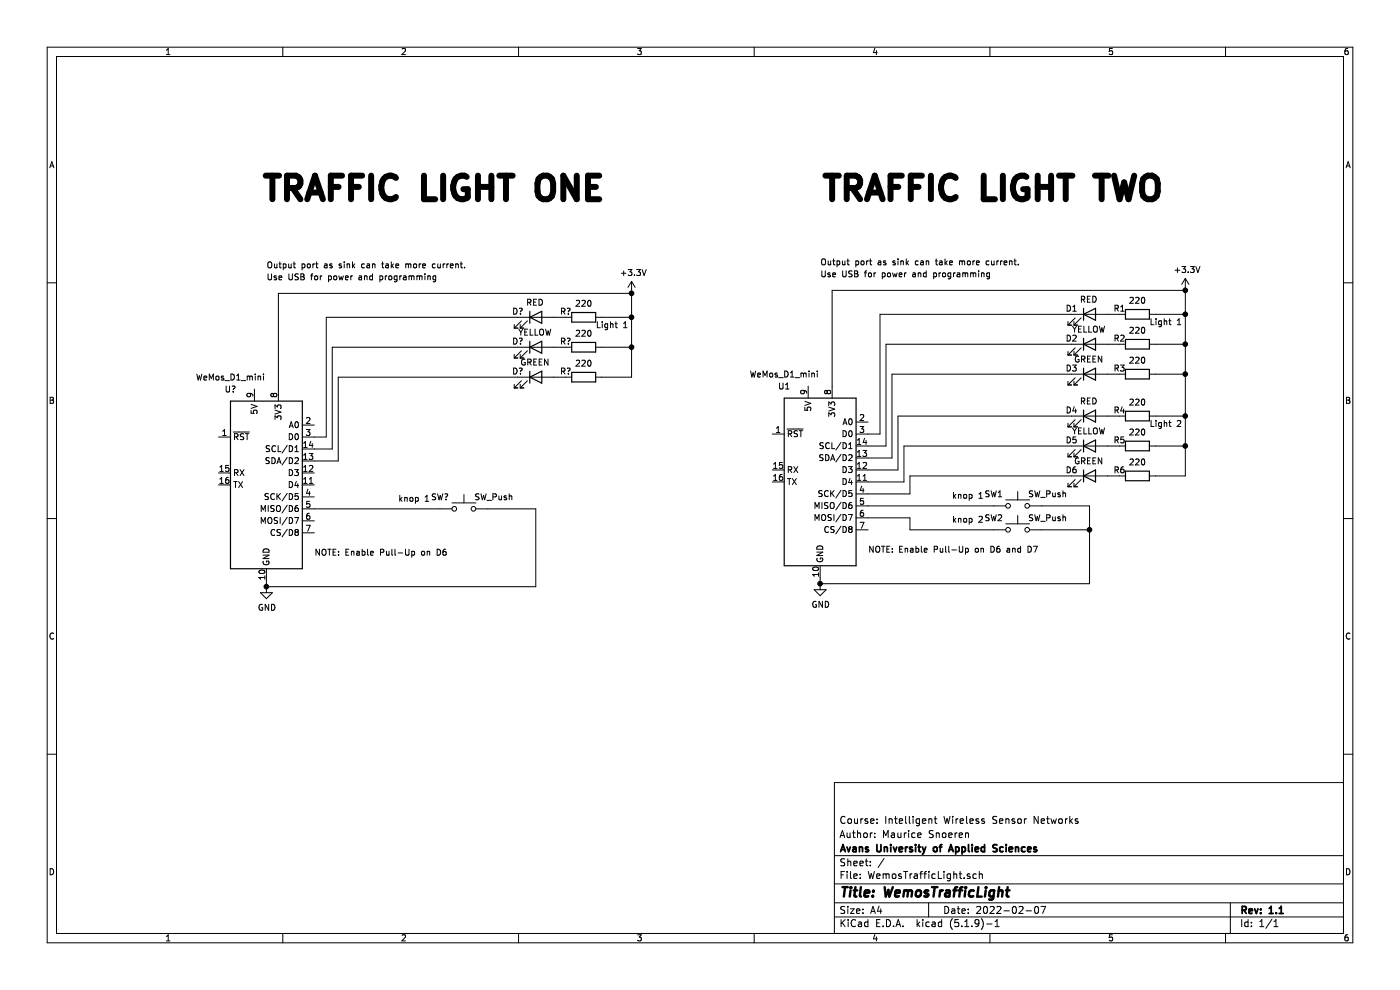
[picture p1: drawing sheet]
EESchema Schematic File Version 4
EELAYER 30 0
EELAYER END
$Descr A4 11693 8268
encoding utf-8
Sheet 1 1
Title "WemosTrafficLight"
Date "2022-02-07"
Rev "1.1"
Comp "Avans University of Applied Sciences"
Comment1 "Author: Maurice Snoeren"
Comment2 "Course: Intelligent Wireless Sensor Networks"
Comment3 ""
Comment4 ""
$EndDescr
$Comp
L MCU_Module:WeMos_D1_mini U1
U 1 1
P 6850 4025
F 0 "U1" H 6550 4825 50  0000 C CNN
F 1 "WeMos_D1_mini" H 6550 4925 50  0000 C CNN
F 2 "Module:WEMOS_D1_mini_light" H 6850 2875 50  0001 C CNN
F 3 "https://wiki.wemos.cc/products:d1:d1_mini#documentation" H 5000 2875 50  0001 C CNN
	1    6850 4025
	1    0    0    -1  
$EndComp
Text Notes 6850 2325 0    50   ~ 0
Use USB for power and programming
$Comp
L Device:LED D1
U 1 1
P 9100 2625
F 0 "D1" H 8950 2675 50  0000 C CNN
F 1 "RED" H 9093 2750 50  0000 C CNN
F 2 "" H 9100 2625 50  0001 C CNN
F 3 "~" H 9100 2625 50  0001 C CNN
	1    9100 2625
	1    0    0    -1  
$EndComp
$Comp
L Device:LED D2
U 1 1
P 9100 2875
F 0 "D2" H 8950 2925 50  0000 C CNN
F 1 "YELLOW" H 9093 3000 50  0000 C CNN
F 2 "" H 9100 2875 50  0001 C CNN
F 3 "~" H 9100 2875 50  0001 C CNN
	1    9100 2875
	1    0    0    -1  
$EndComp
$Comp
L Device:LED D3
U 1 1
P 9100 3125
F 0 "D3" H 8950 3175 50  0000 C CNN
F 1 "GREEN" H 9093 3250 50  0000 C CNN
F 2 "" H 9100 3125 50  0001 C CNN
F 3 "~" H 9100 3125 50  0001 C CNN
	1    9100 3125
	1    0    0    -1  
$EndComp
$Comp
L Device:R R1
U 1 1
P 9500 2625
F 0 "R1" V 9450 2475 50  0000 C CNN
F 1 "220" V 9384 2625 50  0000 C CNN
F 2 "" V 9430 2625 50  0001 C CNN
F 3 "~" H 9500 2625 50  0001 C CNN
	1    9500 2625
	0    1    1    0   
$EndComp
$Comp
L Device:R R2
U 1 1
P 9500 2875
F 0 "R2" V 9450 2725 50  0000 C CNN
F 1 "220" V 9384 2875 50  0000 C CNN
F 2 "" V 9430 2875 50  0001 C CNN
F 3 "~" H 9500 2875 50  0001 C CNN
	1    9500 2875
	0    1    1    0   
$EndComp
$Comp
L Device:R R3
U 1 1
P 9500 3125
F 0 "R3" V 9450 2975 50  0000 C CNN
F 1 "220" V 9384 3125 50  0000 C CNN
F 2 "" V 9430 3125 50  0001 C CNN
F 3 "~" H 9500 3125 50  0001 C CNN
	1    9500 3125
	0    1    1    0   
$EndComp
Wire Wire Line
	9250 2625 9350 2625
Wire Wire Line
	9350 2875 9250 2875
Wire Wire Line
	9250 3125 9350 3125
Wire Wire Line
	9900 3125 9650 3125
Wire Wire Line
	9650 2875 9900 2875
Connection ~ 9900 2875
Wire Wire Line
	9900 2875 9900 3125
Wire Wire Line
	9650 2625 9900 2625
Wire Wire Line
	9900 2625 9900 2875
Text Notes 6850 2225 0    50   ~ 0
Output port as sink can take more current.
$Comp
L power:+3.3V #PWR02
U 1 1
P 9900 2425
F 0 "#PWR02" H 9900 2275 50  0001 C CNN
F 1 "+3.3V" H 9915 2598 50  0000 C CNN
F 2 "" H 9900 2425 50  0001 C CNN
F 3 "" H 9900 2425 50  0001 C CNN
	1    9900 2425
	1    0    0    -1  
$EndComp
$Comp
L power:GND #PWR01
U 1 1
P 6850 4875
F 0 "#PWR01" H 6850 4625 50  0001 C CNN
F 1 "GND" H 6855 4702 50  0000 C CNN
F 2 "" H 6850 4875 50  0001 C CNN
F 3 "" H 6850 4875 50  0001 C CNN
	1    6850 4875
	1    0    0    -1  
$EndComp
Wire Wire Line
	6850 4875 6850 4825
$Comp
L Switch:SW_Push SW2
U 1 1
P 8500 4425
F 0 "SW2" H 8300 4525 50  0000 C CNN
F 1 "SW_Push" H 8750 4525 50  0000 C CNN
F 2 "" H 8500 4625 50  0001 C CNN
F 3 "~" H 8500 4625 50  0001 C CNN
	1    8500 4425
	1    0    0    -1  
$EndComp
Connection ~ 6850 4875
Text Notes 7250 4625 0    50   ~ 0
NOTE: Enable Pull-Up on D6 and D7
$Comp
L Device:LED D4
U 1 1
P 9100 3475
F 0 "D4" H 8950 3525 50  0000 C CNN
F 1 "RED" H 9093 3600 50  0000 C CNN
F 2 "" H 9100 3475 50  0001 C CNN
F 3 "~" H 9100 3475 50  0001 C CNN
	1    9100 3475
	1    0    0    -1  
$EndComp
$Comp
L Device:LED D5
U 1 1
P 9100 3725
F 0 "D5" H 8950 3775 50  0000 C CNN
F 1 "YELLOW" H 9093 3850 50  0000 C CNN
F 2 "" H 9100 3725 50  0001 C CNN
F 3 "~" H 9100 3725 50  0001 C CNN
	1    9100 3725
	1    0    0    -1  
$EndComp
$Comp
L Device:LED D6
U 1 1
P 9100 3975
F 0 "D6" H 8950 4025 50  0000 C CNN
F 1 "GREEN" H 9093 4100 50  0000 C CNN
F 2 "" H 9100 3975 50  0001 C CNN
F 3 "~" H 9100 3975 50  0001 C CNN
	1    9100 3975
	1    0    0    -1  
$EndComp
$Comp
L Device:R R4
U 1 1
P 9500 3475
F 0 "R4" V 9450 3325 50  0000 C CNN
F 1 "220" V 9384 3475 50  0000 C CNN
F 2 "" V 9430 3475 50  0001 C CNN
F 3 "~" H 9500 3475 50  0001 C CNN
	1    9500 3475
	0    1    1    0   
$EndComp
$Comp
L Device:R R5
U 1 1
P 9500 3725
F 0 "R5" V 9450 3575 50  0000 C CNN
F 1 "220" V 9384 3725 50  0000 C CNN
F 2 "" V 9430 3725 50  0001 C CNN
F 3 "~" H 9500 3725 50  0001 C CNN
	1    9500 3725
	0    1    1    0   
$EndComp
$Comp
L Device:R R6
U 1 1
P 9500 3975
F 0 "R6" V 9450 3825 50  0000 C CNN
F 1 "220" V 9384 3975 50  0000 C CNN
F 2 "" V 9430 3975 50  0001 C CNN
F 3 "~" H 9500 3975 50  0001 C CNN
	1    9500 3975
	0    1    1    0   
$EndComp
Wire Wire Line
	9250 3475 9350 3475
Wire Wire Line
	9350 3725 9250 3725
Wire Wire Line
	9250 3975 9350 3975
Wire Wire Line
	9900 3975 9650 3975
Wire Wire Line
	9650 3725 9900 3725
Connection ~ 9900 3725
Wire Wire Line
	9900 3725 9900 3975
Wire Wire Line
	9650 3475 9900 3475
Wire Wire Line
	9900 3475 9900 3725
Text Notes 9600 2725 0    50   ~ 0
Light 1
Text Notes 9600 3575 0    50   ~ 0
Light 2
Wire Wire Line
	6950 2425 9900 2425
Wire Wire Line
	6950 2425 6950 3225
Wire Wire Line
	9900 2625 9900 2425
Connection ~ 9900 2625
Connection ~ 9900 2425
Wire Wire Line
	9900 3475 9900 3125
Connection ~ 9900 3475
Connection ~ 9900 3125
Wire Wire Line
	8950 2625 7350 2625
Wire Wire Line
	7350 2625 7350 3625
Wire Wire Line
	7350 3625 7250 3625
Wire Wire Line
	7250 3725 7400 3725
Wire Wire Line
	7400 3725 7400 2875
Wire Wire Line
	7400 2875 8950 2875
Wire Wire Line
	8950 3125 7450 3125
Wire Wire Line
	7450 3125 7450 3825
Wire Wire Line
	7450 3825 7250 3825
Wire Wire Line
	7250 3925 7500 3925
Wire Wire Line
	7500 3925 7500 3475
Wire Wire Line
	7500 3475 8950 3475
Wire Wire Line
	7550 4025 7550 3725
Wire Wire Line
	7550 3725 8950 3725
Wire Wire Line
	7250 4025 7550 4025
Wire Wire Line
	7250 4125 7600 4125
Wire Wire Line
	7600 4125 7600 3975
Wire Wire Line
	7600 3975 8950 3975
$Comp
L Switch:SW_Push SW1
U 1 1
P 8500 4225
F 0 "SW1" H 8300 4325 50  0000 C CNN
F 1 "SW_Push" H 8750 4325 50  0000 C CNN
F 2 "" H 8500 4425 50  0001 C CNN
F 3 "~" H 8500 4425 50  0001 C CNN
	1    8500 4225
	1    0    0    -1  
$EndComp
Wire Wire Line
	8700 4225 9100 4225
Wire Wire Line
	9100 4225 9100 4425
Wire Wire Line
	6850 4875 9100 4875
Wire Wire Line
	8700 4425 9100 4425
Connection ~ 9100 4425
Wire Wire Line
	9100 4425 9100 4875
Wire Wire Line
	8300 4225 7250 4225
Wire Wire Line
	7250 4325 7600 4325
Wire Wire Line
	7600 4325 7600 4425
Wire Wire Line
	7600 4425 8300 4425
Text Notes 7950 4175 0    50   ~ 0
knop 1
Text Notes 7950 4375 0    50   ~ 0
knop 2
$Comp
L MCU_Module:WeMos_D1_mini U?
U 1 1
P 2225 4050
F 0 "U?" H 1925 4850 50  0000 C CNN
F 1 "WeMos_D1_mini" H 1925 4950 50  0000 C CNN
F 2 "Module:WEMOS_D1_mini_light" H 2225 2900 50  0001 C CNN
F 3 "https://wiki.wemos.cc/products:d1:d1_mini#documentation" H 375 2900 50  0001 C CNN
	1    2225 4050
	1    0    0    -1  
$EndComp
Text Notes 2225 2350 0    50   ~ 0
Use USB for power and programming
$Comp
L Device:LED D?
U 1 1
P 4475 2650
F 0 "D?" H 4325 2700 50  0000 C CNN
F 1 "RED" H 4468 2775 50  0000 C CNN
F 2 "" H 4475 2650 50  0001 C CNN
F 3 "~" H 4475 2650 50  0001 C CNN
	1    4475 2650
	1    0    0    -1  
$EndComp
$Comp
L Device:LED D?
U 1 1
P 4475 2900
F 0 "D?" H 4325 2950 50  0000 C CNN
F 1 "YELLOW" H 4468 3025 50  0000 C CNN
F 2 "" H 4475 2900 50  0001 C CNN
F 3 "~" H 4475 2900 50  0001 C CNN
	1    4475 2900
	1    0    0    -1  
$EndComp
$Comp
L Device:LED D?
U 1 1
P 4475 3150
F 0 "D?" H 4325 3200 50  0000 C CNN
F 1 "GREEN" H 4468 3275 50  0000 C CNN
F 2 "" H 4475 3150 50  0001 C CNN
F 3 "~" H 4475 3150 50  0001 C CNN
	1    4475 3150
	1    0    0    -1  
$EndComp
$Comp
L Device:R R?
U 1 1
P 4875 2650
F 0 "R?" V 4825 2500 50  0000 C CNN
F 1 "220" V 4759 2650 50  0000 C CNN
F 2 "" V 4805 2650 50  0001 C CNN
F 3 "~" H 4875 2650 50  0001 C CNN
	1    4875 2650
	0    1    1    0   
$EndComp
$Comp
L Device:R R?
U 1 1
P 4875 2900
F 0 "R?" V 4825 2750 50  0000 C CNN
F 1 "220" V 4759 2900 50  0000 C CNN
F 2 "" V 4805 2900 50  0001 C CNN
F 3 "~" H 4875 2900 50  0001 C CNN
	1    4875 2900
	0    1    1    0   
$EndComp
$Comp
L Device:R R?
U 1 1
P 4875 3150
F 0 "R?" V 4825 3000 50  0000 C CNN
F 1 "220" V 4759 3150 50  0000 C CNN
F 2 "" V 4805 3150 50  0001 C CNN
F 3 "~" H 4875 3150 50  0001 C CNN
	1    4875 3150
	0    1    1    0   
$EndComp
Wire Wire Line
	4625 2650 4725 2650
Wire Wire Line
	4725 2900 4625 2900
Wire Wire Line
	4625 3150 4725 3150
Wire Wire Line
	5275 3150 5025 3150
Wire Wire Line
	5025 2900 5275 2900
Connection ~ 5275 2900
Wire Wire Line
	5275 2900 5275 3150
Wire Wire Line
	5025 2650 5275 2650
Wire Wire Line
	5275 2650 5275 2900
Text Notes 2225 2250 0    50   ~ 0
Output port as sink can take more current.
$Comp
L power:+3.3V #PWR?
U 1 1
P 5275 2450
F 0 "#PWR?" H 5275 2300 50  0001 C CNN
F 1 "+3.3V" H 5290 2623 50  0000 C CNN
F 2 "" H 5275 2450 50  0001 C CNN
F 3 "" H 5275 2450 50  0001 C CNN
	1    5275 2450
	1    0    0    -1  
$EndComp
$Comp
L power:GND #PWR?
U 1 1
P 2225 4900
F 0 "#PWR?" H 2225 4650 50  0001 C CNN
F 1 "GND" H 2230 4727 50  0000 C CNN
F 2 "" H 2225 4900 50  0001 C CNN
F 3 "" H 2225 4900 50  0001 C CNN
	1    2225 4900
	1    0    0    -1  
$EndComp
Wire Wire Line
	2225 4900 2225 4850
Connection ~ 2225 4900
Text Notes 2625 4650 0    50   ~ 0
NOTE: Enable Pull-Up on D6
Text Notes 4975 2750 0    50   ~ 0
Light 1
Wire Wire Line
	2325 2450 5275 2450
Wire Wire Line
	2325 2450 2325 3250
Wire Wire Line
	5275 2650 5275 2450
Connection ~ 5275 2650
Connection ~ 5275 2450
Wire Wire Line
	4325 2650 2725 2650
Wire Wire Line
	2725 2650 2725 3650
Wire Wire Line
	2725 3650 2625 3650
Wire Wire Line
	2625 3750 2775 3750
Wire Wire Line
	2775 3750 2775 2900
Wire Wire Line
	2775 2900 4325 2900
Wire Wire Line
	4325 3150 2825 3150
Wire Wire Line
	2825 3150 2825 3850
Wire Wire Line
	2825 3850 2625 3850
$Comp
L Switch:SW_Push SW?
U 1 1
P 3875 4250
F 0 "SW?" H 3675 4350 50  0000 C CNN
F 1 "SW_Push" H 4125 4350 50  0000 C CNN
F 2 "" H 3875 4450 50  0001 C CNN
F 3 "~" H 3875 4450 50  0001 C CNN
	1    3875 4250
	1    0    0    -1  
$EndComp
Wire Wire Line
	4075 4250 4475 4250
Wire Wire Line
	2225 4900 4475 4900
Wire Wire Line
	3675 4250 2625 4250
Text Notes 3325 4200 0    50   ~ 0
knop 1
Text Notes 2175 1700 0    197  ~ 39
TRAFFIC LIGHT ONE
Text Notes 6850 1700 0    197  ~ 39
TRAFFIC LIGHT TWO
Wire Wire Line
	4475 4250 4475 4900
$EndSCHEMATC
